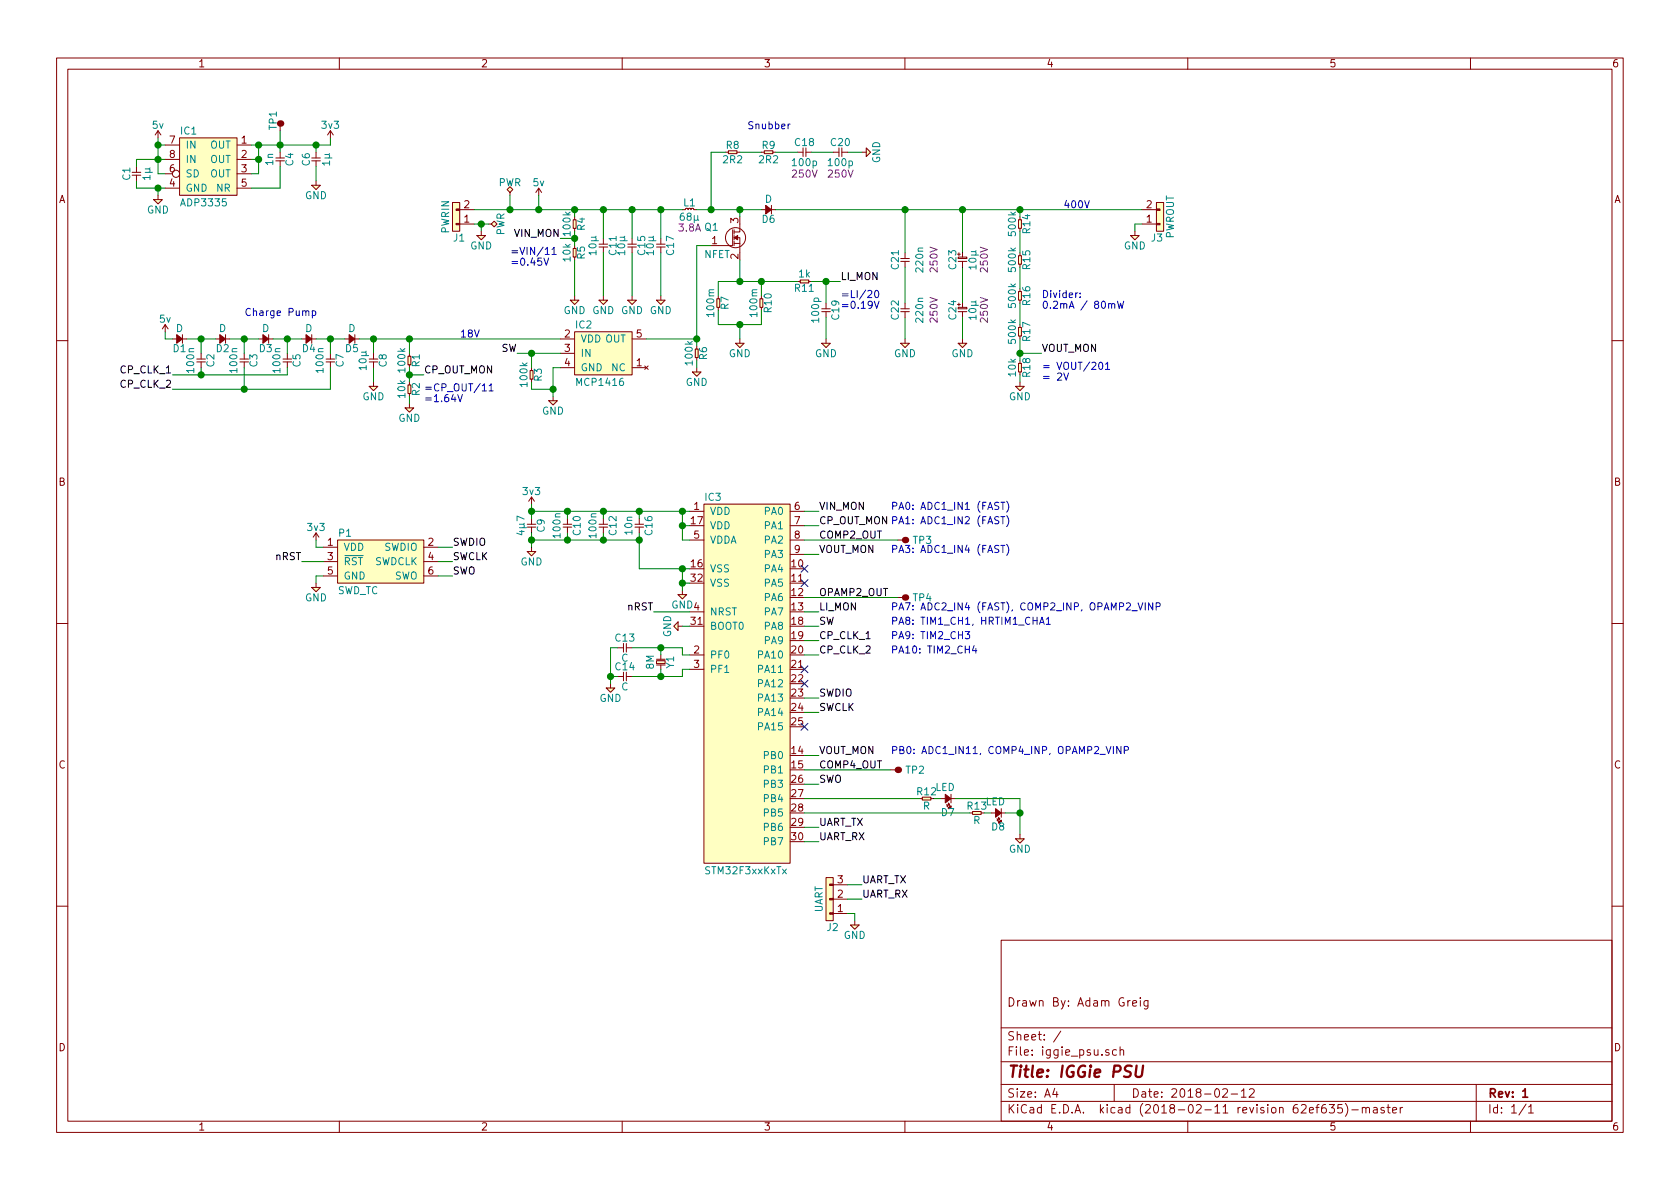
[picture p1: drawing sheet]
EESchema Schematic File Version 4
EELAYER 26 0
EELAYER END
$Descr A4 11693 8268
encoding utf-8
Sheet 1 1
Title "IGGie PSU"
Date "2018-02-12"
Rev "1"
Comp ""
Comment1 "Drawn By: Adam Greig"
Comment2 ""
Comment3 ""
Comment4 ""
$EndDescr
$Comp
L agg:STM32F3xxKxTx IC3
U 1 1
P 5200 4750
F 0 "IC3" H 4900 6050 50  0000 L CNN
F 1 "STM32F3xxKxTx" H 4900 3450 50  0000 L CNN
F 2 "agg:LQFP-32" H 4900 3350 50  0001 L CNN
F 3 "http://www.st.com/resource/en/datasheet/stm32f334k8.pdf" H 4900 3250 50  0001 L CNN
F 4 "2469571" H 4900 3150 50  0001 L CNN "Farnell"
	1    5200 4750
	1    0    0    -1  
$EndComp
$Comp
L agg:L L1
U 1 1
P 4750 1450
F 0 "L1" H 4800 1500 50  0000 C CNN
F 1 "68µ" H 4800 1400 50  0000 C CNN
F 2 "agg:MSS1210" H 4750 1450 50  0001 C CNN
F 3 "" H 4750 1450 50  0001 C CNN
F 4 "2288336" H 4750 1450 50  0001 C CNN "Farnell"
F 5 "3.8A" H 4800 1325 50  0000 C CNN "Current"
	1    4750 1450
	1    0    0    -1  
$EndComp
$Comp
L agg:NFET Q1
U 1 1
P 5150 1600
F 0 "Q1" H 4900 1630 50  0000 L CNN
F 1 "NFET" H 4900 1440 50  0000 L CNN
F 2 "" H 5150 1600 50  0001 C CNN
F 3 "" H 5150 1600 50  0001 C CNN
F 4 "2841642" H 5150 1600 50  0001 C CNN "Farnell"
	1    5150 1600
	1    0    0    -1  
$EndComp
$Comp
L agg:R R4
U 1 1
P 4000 1500
F 0 "R4" H 4050 1550 50  0000 C CNN
F 1 "100k" H 4050 1450 50  0000 C CNN
F 2 "agg:0603" H 4000 1500 50  0001 C CNN
F 3 "" H 4000 1500 50  0001 C CNN
	1    4000 1500
	0    1    1    0   
$EndComp
$Comp
L agg:R R5
U 1 1
P 4000 1700
F 0 "R5" H 4050 1750 50  0000 C CNN
F 1 "10k" H 4050 1650 50  0000 C CNN
F 2 "agg:0603" H 4000 1700 50  0001 C CNN
F 3 "" H 4000 1700 50  0001 C CNN
	1    4000 1700
	0    1    1    0   
$EndComp
$Comp
L agg:R R10
U 1 1
P 5300 2050
F 0 "R10" H 5350 2100 50  0000 C CNN
F 1 "100m" H 5350 2000 50  0000 C CNN
F 2 "agg:1210" H 5300 2050 50  0001 C CNN
F 3 "" H 5300 2050 50  0001 C CNN
	1    5300 2050
	0    1    1    0   
$EndComp
$Comp
L agg:D D6
U 1 1
P 5400 1450
F 0 "D6" H 5450 1520 50  0000 C CNN
F 1 "D" H 5450 1380 50  0000 C CNN
F 2 "agg:DO-214AA-SMB" H 5400 1450 50  0001 C CNN
F 3 "" H 5400 1450 50  0001 C CNN
F 4 "2675075" H 5400 1450 50  0001 C CNN "Farnell"
	1    5400 1450
	-1   0    0    1   
$EndComp
$Comp
L agg:R R14
U 1 1
P 7100 1500
F 0 "R14" H 7150 1550 50  0000 C CNN
F 1 "500k" H 7150 1450 50  0000 C CNN
F 2 "" H 7100 1500 50  0001 C CNN
F 3 "" H 7100 1500 50  0001 C CNN
	1    7100 1500
	0    1    1    0   
$EndComp
$Comp
L agg:R R18
U 1 1
P 7100 2500
F 0 "R18" H 7150 2550 50  0000 C CNN
F 1 "10k" H 7150 2450 50  0000 C CNN
F 2 "" H 7100 2500 50  0001 C CNN
F 3 "" H 7100 2500 50  0001 C CNN
	1    7100 2500
	0    1    1    0   
$EndComp
Wire Wire Line
	4850 1450 4950 1450
Wire Wire Line
	5150 1500 5150 1450
Connection ~ 5150 1450
Wire Wire Line
	5150 1450 5300 1450
$Comp
L agg:GND #PWR023
U 1 1
P 5150 2350
F 0 "#PWR023" H 5020 2390 50  0001 L CNN
F 1 "GND" H 5150 2250 50  0000 C CNN
F 2 "" H 5150 2350 50  0001 C CNN
F 3 "" H 5150 2350 50  0001 C CNN
	1    5150 2350
	1    0    0    -1  
$EndComp
Wire Wire Line
	5150 2350 5150 2250
Wire Wire Line
	7100 1450 7100 1500
$Comp
L agg:GND #PWR029
U 1 1
P 7100 2650
F 0 "#PWR029" H 6970 2690 50  0001 L CNN
F 1 "GND" H 7100 2550 50  0000 C CNN
F 2 "" H 7100 2650 50  0001 C CNN
F 3 "" H 7100 2650 50  0001 C CNN
	1    7100 2650
	1    0    0    -1  
$EndComp
Wire Wire Line
	7100 2600 7100 2650
Wire Wire Line
	4000 1500 4000 1450
Wire Wire Line
	4000 1600 4000 1650
$Comp
L agg:GND #PWR015
U 1 1
P 4000 2050
F 0 "#PWR015" H 3870 2090 50  0001 L CNN
F 1 "GND" H 4000 1950 50  0000 C CNN
F 2 "" H 4000 2050 50  0001 C CNN
F 3 "" H 4000 2050 50  0001 C CNN
	1    4000 2050
	1    0    0    -1  
$EndComp
Wire Wire Line
	4000 2050 4000 1800
Wire Wire Line
	4000 1650 3900 1650
Connection ~ 4000 1650
Wire Wire Line
	4000 1650 4000 1700
Text Label 3900 1650 2    50   ~ 0
VIN_MON
Wire Wire Line
	4950 1700 4850 1700
Wire Wire Line
	4850 1700 4850 2350
Text Label 3600 2450 2    50   ~ 0
SW
Wire Wire Line
	7100 2450 7250 2450
Wire Wire Line
	7100 2450 7100 2500
Text Label 7250 2450 0    50   ~ 0
VOUT_MON
Wire Wire Line
	4750 3750 4800 3750
Wire Wire Line
	4800 3650 4750 3650
Connection ~ 4750 3650
Wire Wire Line
	4750 3650 4750 3750
Wire Wire Line
	4750 3550 4800 3550
Wire Wire Line
	4750 3550 4750 3650
$Comp
L agg:C C16
U 1 1
P 4450 3600
F 0 "C16" H 4500 3670 50  0000 C CNN
F 1 "10n" H 4500 3530 50  0000 C CNN
F 2 "agg:0603" H 4450 3600 50  0001 C CNN
F 3 "" H 4450 3600 50  0001 C CNN
	1    4450 3600
	0    1    1    0   
$EndComp
$Comp
L agg:C C12
U 1 1
P 4200 3600
F 0 "C12" H 4250 3670 50  0000 C CNN
F 1 "100n" H 4250 3530 50  0000 C CNN
F 2 "agg:0603" H 4200 3600 50  0001 C CNN
F 3 "" H 4200 3600 50  0001 C CNN
	1    4200 3600
	0    1    1    0   
$EndComp
$Comp
L agg:C C10
U 1 1
P 3950 3600
F 0 "C10" H 4000 3670 50  0000 C CNN
F 1 "100n" H 4000 3530 50  0000 C CNN
F 2 "agg:0603" H 3950 3600 50  0001 C CNN
F 3 "" H 3950 3600 50  0001 C CNN
	1    3950 3600
	0    1    1    0   
$EndComp
$Comp
L agg:C C9
U 1 1
P 3700 3600
F 0 "C9" H 3750 3670 50  0000 C CNN
F 1 "4µ7" H 3750 3530 50  0000 C CNN
F 2 "agg:0603" H 3700 3600 50  0001 C CNN
F 3 "" H 3700 3600 50  0001 C CNN
	1    3700 3600
	0    1    1    0   
$EndComp
$Comp
L agg:3v3 #PWR011
U 1 1
P 3700 3500
F 0 "#PWR011" H 3700 3610 50  0001 L CNN
F 1 "3v3" H 3700 3590 50  0000 C CNN
F 2 "" H 3700 3500 50  0001 C CNN
F 3 "" H 3700 3500 50  0001 C CNN
	1    3700 3500
	1    0    0    -1  
$EndComp
$Comp
L agg:GND #PWR020
U 1 1
P 4750 4100
F 0 "#PWR020" H 4620 4140 50  0001 L CNN
F 1 "GND" H 4750 4000 50  0000 C CNN
F 2 "" H 4750 4100 50  0001 C CNN
F 3 "" H 4750 4100 50  0001 C CNN
	1    4750 4100
	1    0    0    -1  
$EndComp
Wire Wire Line
	4800 3950 4750 3950
Wire Wire Line
	4750 3950 4750 4050
Wire Wire Line
	4800 4050 4750 4050
Connection ~ 4750 4050
Wire Wire Line
	4750 4050 4750 4100
$Comp
L agg:GND #PWR012
U 1 1
P 3700 3800
F 0 "#PWR012" H 3570 3840 50  0001 L CNN
F 1 "GND" H 3700 3700 50  0000 C CNN
F 2 "" H 3700 3800 50  0001 C CNN
F 3 "" H 3700 3800 50  0001 C CNN
	1    3700 3800
	1    0    0    -1  
$EndComp
Wire Wire Line
	3700 3500 3700 3550
Wire Wire Line
	3700 3550 3950 3550
Wire Wire Line
	4450 3550 4450 3600
Connection ~ 3700 3550
Wire Wire Line
	3700 3550 3700 3600
Wire Wire Line
	4200 3600 4200 3550
Connection ~ 4200 3550
Wire Wire Line
	4200 3550 4450 3550
Wire Wire Line
	3950 3600 3950 3550
Connection ~ 3950 3550
Wire Wire Line
	3950 3550 4200 3550
Wire Wire Line
	3700 3700 3700 3750
Wire Wire Line
	3700 3750 3950 3750
Wire Wire Line
	4450 3750 4450 3700
Connection ~ 3700 3750
Wire Wire Line
	3700 3750 3700 3800
Wire Wire Line
	4200 3700 4200 3750
Connection ~ 4200 3750
Wire Wire Line
	4200 3750 4450 3750
Wire Wire Line
	3950 3700 3950 3750
Connection ~ 3950 3750
Wire Wire Line
	3950 3750 4200 3750
Wire Wire Line
	4750 3550 4450 3550
Connection ~ 4750 3550
Connection ~ 4450 3550
Wire Wire Line
	4750 3950 4450 3950
Wire Wire Line
	4450 3950 4450 3750
Connection ~ 4750 3950
Connection ~ 4450 3750
$Comp
L agg:SWD_TC P1
U 1 1
P 2650 3900
F 0 "P1" H 2350 4100 50  0000 L CNN
F 1 "SWD_TC" H 2350 3700 50  0000 L CNN
F 2 "agg:TC2030-NL" H 2350 3600 50  0001 L CNN
F 3 "" H 2250 4000 50  0001 C CNN
	1    2650 3900
	1    0    0    -1  
$EndComp
$Comp
L agg:3v3 #PWR05
U 1 1
P 2200 3750
F 0 "#PWR05" H 2200 3860 50  0001 L CNN
F 1 "3v3" H 2200 3840 50  0000 C CNN
F 2 "" H 2200 3750 50  0001 C CNN
F 3 "" H 2200 3750 50  0001 C CNN
	1    2200 3750
	1    0    0    -1  
$EndComp
Wire Wire Line
	2200 3750 2200 3800
Wire Wire Line
	2200 3800 2250 3800
Wire Wire Line
	2250 3900 2100 3900
Text Label 2100 3900 2    50   ~ 0
nRST
$Comp
L agg:GND #PWR06
U 1 1
P 2200 4050
F 0 "#PWR06" H 2070 4090 50  0001 L CNN
F 1 "GND" H 2200 3950 50  0000 C CNN
F 2 "" H 2200 4050 50  0001 C CNN
F 3 "" H 2200 4050 50  0001 C CNN
	1    2200 4050
	1    0    0    -1  
$EndComp
Wire Wire Line
	2250 4000 2200 4000
Wire Wire Line
	2200 4000 2200 4050
Text Label 4550 4250 2    50   ~ 0
nRST
Wire Wire Line
	4550 4250 4800 4250
Wire Wire Line
	3050 3800 3150 3800
Text Label 3150 3800 0    50   ~ 0
SWDIO
Wire Wire Line
	3050 3900 3150 3900
Text Label 3150 3900 0    50   ~ 0
SWCLK
Text Label 5700 4950 0    50   ~ 0
SWCLK
Text Label 5700 4850 0    50   ~ 0
SWDIO
Text Label 5700 5450 0    50   ~ 0
SWO
Text Label 3150 4000 0    50   ~ 0
SWO
Wire Wire Line
	3050 4000 3150 4000
Wire Wire Line
	5700 5450 5600 5450
Wire Wire Line
	5600 4950 5700 4950
Wire Wire Line
	5700 4850 5600 4850
$Comp
L agg:XTAL Y1
U 1 1
P 4600 4550
F 0 "Y1" H 4650 4620 50  0000 C CNN
F 1 "8M" H 4650 4480 50  0000 C CNN
F 2 "" H 4600 4550 50  0001 C CNN
F 3 "" H 4600 4550 50  0001 C CNN
	1    4600 4550
	0    1    1    0   
$EndComp
$Comp
L agg:C C13
U 1 1
P 4300 4500
F 0 "C13" H 4350 4570 50  0000 C CNN
F 1 "C" H 4350 4430 50  0000 C CNN
F 2 "" H 4300 4500 50  0001 C CNN
F 3 "" H 4300 4500 50  0001 C CNN
	1    4300 4500
	1    0    0    -1  
$EndComp
$Comp
L agg:C C14
U 1 1
P 4300 4700
F 0 "C14" H 4350 4770 50  0000 C CNN
F 1 "C" H 4350 4630 50  0000 C CNN
F 2 "" H 4300 4700 50  0001 C CNN
F 3 "" H 4300 4700 50  0001 C CNN
	1    4300 4700
	1    0    0    -1  
$EndComp
Wire Wire Line
	4400 4500 4600 4500
Wire Wire Line
	4750 4500 4750 4550
Wire Wire Line
	4750 4550 4800 4550
Wire Wire Line
	4600 4550 4600 4500
Connection ~ 4600 4500
Wire Wire Line
	4600 4500 4750 4500
Wire Wire Line
	4800 4650 4750 4650
Wire Wire Line
	4750 4650 4750 4700
Wire Wire Line
	4750 4700 4600 4700
Wire Wire Line
	4600 4650 4600 4700
Connection ~ 4600 4700
Wire Wire Line
	4600 4700 4400 4700
$Comp
L agg:GND #PWR017
U 1 1
P 4250 4750
F 0 "#PWR017" H 4120 4790 50  0001 L CNN
F 1 "GND" H 4250 4650 50  0000 C CNN
F 2 "" H 4250 4750 50  0001 C CNN
F 3 "" H 4250 4750 50  0001 C CNN
	1    4250 4750
	1    0    0    -1  
$EndComp
Wire Wire Line
	4300 4500 4250 4500
Wire Wire Line
	4250 4500 4250 4700
Wire Wire Line
	4300 4700 4250 4700
Connection ~ 4250 4700
Wire Wire Line
	4250 4700 4250 4750
$Comp
L agg:CONN_01x02 J1
U 1 1
P 3200 1550
F 0 "J1" H 3150 1650 50  0000 L CNN
F 1 "PWRIN" V 3100 1500 50  0000 C CNN
F 2 "" H 3200 1550 50  0001 C CNN
F 3 "" H 3200 1550 50  0001 C CNN
	1    3200 1550
	1    0    0    1   
$EndComp
$Comp
L agg:GND #PWR010
U 1 1
P 3350 1600
F 0 "#PWR010" H 3220 1640 50  0001 L CNN
F 1 "GND" H 3350 1500 50  0000 C CNN
F 2 "" H 3350 1600 50  0001 C CNN
F 3 "" H 3350 1600 50  0001 C CNN
	1    3350 1600
	1    0    0    -1  
$EndComp
Wire Wire Line
	3300 1550 3350 1550
Wire Wire Line
	3350 1550 3350 1600
$Comp
L agg:C C17
U 1 1
P 4600 1650
F 0 "C17" H 4650 1720 50  0000 C CNN
F 1 "10µ" H 4650 1580 50  0000 C CNN
F 2 "agg:0805" H 4600 1650 50  0001 C CNN
F 3 "" H 4600 1650 50  0001 C CNN
F 4 "2611941" H 4600 1650 50  0001 C CNN "Farnell"
	1    4600 1650
	0    1    1    0   
$EndComp
$Comp
L agg:GND #PWR019
U 1 1
P 4600 2050
F 0 "#PWR019" H 4470 2090 50  0001 L CNN
F 1 "GND" H 4600 1950 50  0000 C CNN
F 2 "" H 4600 2050 50  0001 C CNN
F 3 "" H 4600 2050 50  0001 C CNN
	1    4600 2050
	1    0    0    -1  
$EndComp
Connection ~ 4600 1450
Wire Wire Line
	4600 1450 4750 1450
$Comp
L agg:CONN_01x02 J3
U 1 1
P 8050 1550
F 0 "J3" H 8000 1650 50  0000 L CNN
F 1 "PWROUT" V 7950 1500 50  0000 C CNN
F 2 "" H 8050 1550 50  0001 C CNN
F 3 "" H 8050 1550 50  0001 C CNN
	1    8050 1550
	-1   0    0    1   
$EndComp
$Comp
L agg:GND #PWR031
U 1 1
P 7900 1600
F 0 "#PWR031" H 7770 1640 50  0001 L CNN
F 1 "GND" H 7900 1500 50  0000 C CNN
F 2 "" H 7900 1600 50  0001 C CNN
F 3 "" H 7900 1600 50  0001 C CNN
	1    7900 1600
	1    0    0    -1  
$EndComp
Wire Wire Line
	7950 1550 7900 1550
Wire Wire Line
	7900 1550 7900 1600
Text Label 5700 3550 0    50   ~ 0
VIN_MON
Text Label 5700 5250 0    50   ~ 0
VOUT_MON
Text Label 5850 1950 0    50   ~ 0
LI_MON
Text Label 5700 4250 0    50   ~ 0
LI_MON
Wire Wire Line
	5700 4250 5600 4250
Wire Wire Line
	5600 5250 5700 5250
Wire Wire Line
	5700 3550 5600 3550
Text Label 5700 4350 0    50   ~ 0
SW
Wire Wire Line
	5700 4350 5600 4350
$Comp
L agg:R R6
U 1 1
P 4850 2400
F 0 "R6" H 4900 2450 50  0000 C CNN
F 1 "100k" H 4900 2350 50  0000 C CNN
F 2 "" H 4850 2400 50  0001 C CNN
F 3 "" H 4850 2400 50  0001 C CNN
	1    4850 2400
	0    1    1    0   
$EndComp
$Comp
L agg:GND #PWR022
U 1 1
P 4850 2550
F 0 "#PWR022" H 4720 2590 50  0001 L CNN
F 1 "GND" H 4850 2450 50  0000 C CNN
F 2 "" H 4850 2550 50  0001 C CNN
F 3 "" H 4850 2550 50  0001 C CNN
	1    4850 2550
	1    0    0    -1  
$EndComp
Wire Wire Line
	4850 2550 4850 2500
Wire Wire Line
	4850 2400 4850 2350
Connection ~ 4850 2350
$Comp
L agg:R R15
U 1 1
P 7100 1750
F 0 "R15" H 7150 1800 50  0000 C CNN
F 1 "500k" H 7150 1700 50  0000 C CNN
F 2 "" H 7100 1750 50  0001 C CNN
F 3 "" H 7100 1750 50  0001 C CNN
	1    7100 1750
	0    1    1    0   
$EndComp
$Comp
L agg:R R16
U 1 1
P 7100 2000
F 0 "R16" H 7150 2050 50  0000 C CNN
F 1 "500k" H 7150 1950 50  0000 C CNN
F 2 "" H 7100 2000 50  0001 C CNN
F 3 "" H 7100 2000 50  0001 C CNN
	1    7100 2000
	0    1    1    0   
$EndComp
Connection ~ 7100 2450
Wire Wire Line
	7100 1600 7100 1750
Wire Wire Line
	7100 1850 7100 2000
$Comp
L agg:R R17
U 1 1
P 7100 2250
F 0 "R17" H 7150 2300 50  0000 C CNN
F 1 "500k" H 7150 2200 50  0000 C CNN
F 2 "" H 7100 2250 50  0001 C CNN
F 3 "" H 7100 2250 50  0001 C CNN
	1    7100 2250
	0    1    1    0   
$EndComp
Wire Wire Line
	7100 2100 7100 2250
Wire Wire Line
	7100 2350 7100 2450
$Comp
L agg:R R7
U 1 1
P 5000 2050
F 0 "R7" H 5050 2100 50  0000 C CNN
F 1 "100m" H 5050 2000 50  0000 C CNN
F 2 "agg:1210" H 5000 2050 50  0001 C CNN
F 3 "" H 5000 2050 50  0001 C CNN
	1    5000 2050
	0    1    1    0   
$EndComp
Wire Wire Line
	5150 1950 5000 1950
Wire Wire Line
	5150 1950 5300 1950
Connection ~ 5150 1950
Wire Wire Line
	5000 2150 5000 2250
Wire Wire Line
	5000 2250 5150 2250
Wire Wire Line
	5150 2250 5300 2250
Wire Wire Line
	5300 2250 5300 2150
Connection ~ 5150 2250
Wire Wire Line
	5000 1950 5000 2050
Wire Wire Line
	5300 1950 5300 2050
Wire Wire Line
	5150 1800 5150 1950
Connection ~ 5300 1950
Connection ~ 4000 1450
Wire Wire Line
	4000 1450 4200 1450
$Comp
L agg:C C15
U 1 1
P 4400 1650
F 0 "C15" H 4450 1720 50  0000 C CNN
F 1 "10µ" H 4450 1580 50  0000 C CNN
F 2 "agg:0805" H 4400 1650 50  0001 C CNN
F 3 "" H 4400 1650 50  0001 C CNN
F 4 "2611941" H 4400 1650 50  0001 C CNN "Farnell"
	1    4400 1650
	0    1    1    0   
$EndComp
$Comp
L agg:R R8
U 1 1
P 5050 1050
F 0 "R8" H 5100 1100 50  0000 C CNN
F 1 "2R2" H 5100 1000 50  0000 C CNN
F 2 "" H 5050 1050 50  0001 C CNN
F 3 "" H 5050 1050 50  0001 C CNN
	1    5050 1050
	1    0    0    -1  
$EndComp
$Comp
L agg:C C18
U 1 1
P 5550 1050
F 0 "C18" H 5600 1120 50  0000 C CNN
F 1 "100p" H 5600 980 50  0000 C CNN
F 2 "" H 5550 1050 50  0001 C CNN
F 3 "" H 5550 1050 50  0001 C CNN
F 4 "250V" H 5600 900 50  0000 C CNN "Voltage"
	1    5550 1050
	1    0    0    -1  
$EndComp
$Comp
L agg:GND #PWR026
U 1 1
P 6000 1050
F 0 "#PWR026" H 5870 1090 50  0001 L CNN
F 1 "GND" H 6000 950 50  0000 C CNN
F 2 "" H 6000 1050 50  0001 C CNN
F 3 "" H 6000 1050 50  0001 C CNN
	1    6000 1050
	0    -1   -1   0   
$EndComp
Wire Wire Line
	5050 1050 4950 1050
Connection ~ 4950 1450
Wire Wire Line
	4950 1450 5150 1450
Text Label 5700 4150 0    50   ~ 0
OPAMP2_OUT
$Comp
L agg:TESTPAD TP4
U 1 1
P 6250 4150
F 0 "TP4" H 6350 4150 50  0000 L CNN
F 1 "TESTPAD" H 6250 4075 50  0001 L CNN
F 2 "agg:TESTPAD" H 6250 4000 50  0001 L CNN
F 3 "" H 6250 4150 50  0001 C CNN
	1    6250 4150
	1    0    0    -1  
$EndComp
Wire Wire Line
	5600 5750 5700 5750
Wire Wire Line
	5600 5850 5700 5850
Text Label 5700 5750 0    50   ~ 0
UART_TX
Text Label 5700 5850 0    50   ~ 0
UART_RX
$Comp
L agg:CONN_01x03 J2
U 1 1
P 5800 6350
F 0 "J2" H 5750 6450 50  0000 L CNN
F 1 "UART" V 5700 6250 50  0000 C CNN
F 2 "" H 5800 6350 50  0001 C CNN
F 3 "" H 5800 6350 50  0001 C CNN
	1    5800 6350
	1    0    0    1   
$EndComp
$Comp
L agg:GND #PWR025
U 1 1
P 5950 6400
F 0 "#PWR025" H 5820 6440 50  0001 L CNN
F 1 "GND" H 5950 6300 50  0000 C CNN
F 2 "" H 5950 6400 50  0001 C CNN
F 3 "" H 5950 6400 50  0001 C CNN
	1    5950 6400
	-1   0    0    -1  
$EndComp
Wire Wire Line
	5950 6400 5950 6350
Wire Wire Line
	5950 6350 5900 6350
Text Label 6000 6150 0    50   ~ 0
UART_TX
Text Label 6000 6250 0    50   ~ 0
UART_RX
Wire Wire Line
	6000 6250 5900 6250
Wire Wire Line
	6000 6150 5900 6150
Text Notes 6200 5250 0    50   ~ 0
PB0: ADC1_IN11, COMP4_INP, OPAMP2_VINP
Text Notes 6200 4250 0    50   ~ 0
PA7: ADC2_IN4 (FAST), COMP2_INP, OPAMP2_VINP
Text Notes 6200 3550 0    50   ~ 0
PA0: ADC1_IN1 (FAST)
Text Notes 6200 4350 0    50   ~ 0
PA8: TIM1_CH1, HRTIM1_CHA1
Text Label 5700 3750 0    50   ~ 0
COMP2_OUT
$Comp
L agg:TESTPAD TP3
U 1 1
P 6250 3750
F 0 "TP3" H 6350 3750 50  0000 L CNN
F 1 "TESTPAD" H 6250 3675 50  0001 L CNN
F 2 "agg:TESTPAD" H 6250 3600 50  0001 L CNN
F 3 "" H 6250 3750 50  0001 C CNN
	1    6250 3750
	1    0    0    -1  
$EndComp
Text Label 5700 5350 0    50   ~ 0
COMP4_OUT
Wire Wire Line
	5600 5350 6200 5350
$Comp
L agg:TESTPAD TP2
U 1 1
P 6200 5350
F 0 "TP2" H 6300 5350 50  0000 L CNN
F 1 "TESTPAD" H 6200 5275 50  0001 L CNN
F 2 "agg:TESTPAD" H 6200 5200 50  0001 L CNN
F 3 "" H 6200 5350 50  0001 C CNN
	1    6200 5350
	1    0    0    -1  
$EndComp
Wire Wire Line
	5600 4150 6250 4150
Wire Wire Line
	5600 3750 6250 3750
NoConn ~ 5600 3950
NoConn ~ 5600 4050
NoConn ~ 5600 4650
NoConn ~ 5600 4750
NoConn ~ 5600 5050
$Comp
L agg:R R11
U 1 1
P 5650 1950
F 0 "R11" H 5700 2000 50  0000 C CNN
F 1 "1k" H 5700 1900 50  0000 C CNN
F 2 "agg:0603" H 5650 1950 50  0001 C CNN
F 3 "" H 5650 1950 50  0001 C CNN
	1    5650 1950
	-1   0    0    1   
$EndComp
$Comp
L agg:C C19
U 1 1
P 5750 2100
F 0 "C19" H 5800 2170 50  0000 C CNN
F 1 "100p" H 5800 2030 50  0000 C CNN
F 2 "agg:0603" H 5750 2100 50  0001 C CNN
F 3 "" H 5750 2100 50  0001 C CNN
	1    5750 2100
	0    1    1    0   
$EndComp
Wire Wire Line
	5850 1950 5750 1950
Wire Wire Line
	5750 2100 5750 1950
Connection ~ 5750 1950
Wire Wire Line
	5750 1950 5650 1950
$Comp
L agg:GND #PWR024
U 1 1
P 5750 2350
F 0 "#PWR024" H 5620 2390 50  0001 L CNN
F 1 "GND" H 5750 2250 50  0000 C CNN
F 2 "" H 5750 2350 50  0001 C CNN
F 3 "" H 5750 2350 50  0001 C CNN
	1    5750 2350
	1    0    0    -1  
$EndComp
Wire Wire Line
	5750 2350 5750 2200
Connection ~ 4400 1450
Wire Wire Line
	4400 1450 4600 1450
Wire Wire Line
	4400 1450 4400 1650
Wire Wire Line
	4600 1450 4600 1650
$Comp
L agg:GND #PWR018
U 1 1
P 4400 2050
F 0 "#PWR018" H 4270 2090 50  0001 L CNN
F 1 "GND" H 4400 1950 50  0000 C CNN
F 2 "" H 4400 2050 50  0001 C CNN
F 3 "" H 4400 2050 50  0001 C CNN
	1    4400 2050
	1    0    0    -1  
$EndComp
Wire Wire Line
	4400 1750 4400 2050
Wire Wire Line
	4600 1750 4600 2050
$Comp
L agg:GND #PWR027
U 1 1
P 6300 2350
F 0 "#PWR027" H 6170 2390 50  0001 L CNN
F 1 "GND" H 6300 2250 50  0000 C CNN
F 2 "" H 6300 2350 50  0001 C CNN
F 3 "" H 6300 2350 50  0001 C CNN
	1    6300 2350
	1    0    0    -1  
$EndComp
$Comp
L agg:ADP3335 IC1
U 1 1
P 1450 1100
F 0 "IC1" H 1250 1300 50  0000 L CNN
F 1 "ADP3335" H 1250 800 50  0000 L CNN
F 2 "agg:MSOP-8" H 1250 700 50  0001 L CNN
F 3 "" H 1850 700 50  0001 C CNN
F 4 "2067775" H 1250 600 50  0001 L CNN "Farnell"
	1    1450 1100
	1    0    0    -1  
$EndComp
$Comp
L agg:5v #PWR013
U 1 1
P 3750 1350
F 0 "#PWR013" H 3750 1460 50  0001 L CNN
F 1 "5v" H 3750 1440 50  0000 C CNN
F 2 "" H 3750 1350 50  0001 C CNN
F 3 "" H 3750 1350 50  0001 C CNN
	1    3750 1350
	1    0    0    -1  
$EndComp
Wire Wire Line
	3750 1350 3750 1450
Wire Wire Line
	3750 1450 4000 1450
$Comp
L agg:5v #PWR01
U 1 1
P 1100 950
F 0 "#PWR01" H 1100 1060 50  0001 L CNN
F 1 "5v" H 1100 1040 50  0000 C CNN
F 2 "" H 1100 950 50  0001 C CNN
F 3 "" H 1100 950 50  0001 C CNN
	1    1100 950 
	1    0    0    -1  
$EndComp
Wire Wire Line
	1100 950  1100 1000
Wire Wire Line
	1100 1000 1150 1000
Wire Wire Line
	1100 1000 1100 1100
Wire Wire Line
	1100 1200 1150 1200
Connection ~ 1100 1000
Wire Wire Line
	1150 1100 1100 1100
Connection ~ 1100 1100
Wire Wire Line
	1100 1100 1100 1200
$Comp
L agg:GND #PWR02
U 1 1
P 1100 1350
F 0 "#PWR02" H 970 1390 50  0001 L CNN
F 1 "GND" H 1100 1250 50  0000 C CNN
F 2 "" H 1100 1350 50  0001 C CNN
F 3 "" H 1100 1350 50  0001 C CNN
	1    1100 1350
	1    0    0    -1  
$EndComp
Wire Wire Line
	1100 1350 1100 1300
Wire Wire Line
	1100 1300 1150 1300
$Comp
L agg:C C4
U 1 1
P 1950 1050
F 0 "C4" H 2000 1120 50  0000 C CNN
F 1 "1n" H 2000 980 50  0000 C CNN
F 2 "agg:0603" H 1950 1050 50  0001 C CNN
F 3 "" H 1950 1050 50  0001 C CNN
	1    1950 1050
	0    1    1    0   
$EndComp
Wire Wire Line
	1750 1000 1800 1000
Wire Wire Line
	1750 1200 1800 1200
Wire Wire Line
	1800 1200 1800 1100
Connection ~ 1800 1000
Wire Wire Line
	1800 1000 1950 1000
Wire Wire Line
	1750 1100 1800 1100
Connection ~ 1800 1100
Wire Wire Line
	1800 1100 1800 1000
Wire Wire Line
	1950 1050 1950 1000
Connection ~ 1950 1000
Wire Wire Line
	1950 1000 2200 1000
$Comp
L agg:C C6
U 1 1
P 2200 1150
F 0 "C6" H 2250 1220 50  0000 C CNN
F 1 "1µ" H 2250 1080 50  0000 C CNN
F 2 "agg:0603" H 2200 1150 50  0001 C CNN
F 3 "" H 2200 1150 50  0001 C CNN
	1    2200 1150
	0    -1   -1   0   
$EndComp
Wire Wire Line
	1750 1300 1950 1300
Wire Wire Line
	1950 1150 1950 1300
$Comp
L agg:GND #PWR04
U 1 1
P 2200 1250
F 0 "#PWR04" H 2070 1290 50  0001 L CNN
F 1 "GND" H 2200 1150 50  0000 C CNN
F 2 "" H 2200 1250 50  0001 C CNN
F 3 "" H 2200 1250 50  0001 C CNN
	1    2200 1250
	1    0    0    -1  
$EndComp
Wire Wire Line
	2200 1250 2200 1150
Wire Wire Line
	2200 1000 2200 1050
Connection ~ 2200 1000
$Comp
L agg:3v3 #PWR07
U 1 1
P 2300 950
F 0 "#PWR07" H 2300 1060 50  0001 L CNN
F 1 "3v3" H 2300 1040 50  0000 C CNN
F 2 "" H 2300 950 50  0001 C CNN
F 3 "" H 2300 950 50  0001 C CNN
	1    2300 950 
	1    0    0    -1  
$EndComp
Wire Wire Line
	2300 950  2300 1000
Wire Wire Line
	2200 1000 2300 1000
$Comp
L agg:C C1
U 1 1
P 950 1250
F 0 "C1" H 1000 1320 50  0000 C CNN
F 1 "1µ" H 1000 1180 50  0000 C CNN
F 2 "agg:0603" H 950 1250 50  0001 C CNN
F 3 "" H 950 1250 50  0001 C CNN
	1    950  1250
	0    -1   -1   0   
$EndComp
Wire Wire Line
	950  1150 950  1100
Wire Wire Line
	950  1100 1100 1100
Wire Wire Line
	950  1250 950  1300
Wire Wire Line
	950  1300 1100 1300
Connection ~ 1100 1300
$Comp
L agg:TESTPAD TP1
U 1 1
P 1950 900
F 0 "TP1" H 1950 950 50  0000 L CNN
F 1 "TESTPAD" H 1950 825 50  0001 L CNN
F 2 "agg:TESTPAD" H 1950 750 50  0001 L CNN
F 3 "" H 1950 900 50  0001 C CNN
	1    1950 900 
	0    -1   -1   0   
$EndComp
Wire Wire Line
	1950 900  1950 1000
$Comp
L agg:D D1
U 1 1
P 1300 2350
F 0 "D1" H 1350 2420 50  0000 C CNN
F 1 "D" H 1350 2280 50  0000 C CNN
F 2 "" H 1300 2350 50  0001 C CNN
F 3 "" H 1300 2350 50  0001 C CNN
	1    1300 2350
	-1   0    0    1   
$EndComp
$Comp
L agg:C C2
U 1 1
P 1400 2450
F 0 "C2" H 1450 2520 50  0000 C CNN
F 1 "100n" H 1450 2380 50  0000 C CNN
F 2 "agg:0603" H 1400 2450 50  0001 C CNN
F 3 "" H 1400 2450 50  0001 C CNN
	1    1400 2450
	0    1    1    0   
$EndComp
$Comp
L agg:D D2
U 1 1
P 1600 2350
F 0 "D2" H 1650 2420 50  0000 C CNN
F 1 "D" H 1650 2280 50  0000 C CNN
F 2 "" H 1600 2350 50  0001 C CNN
F 3 "" H 1600 2350 50  0001 C CNN
	1    1600 2350
	-1   0    0    1   
$EndComp
$Comp
L agg:C C3
U 1 1
P 1700 2450
F 0 "C3" H 1750 2520 50  0000 C CNN
F 1 "100n" H 1750 2380 50  0000 C CNN
F 2 "agg:0603" H 1700 2450 50  0001 C CNN
F 3 "" H 1700 2450 50  0001 C CNN
	1    1700 2450
	0    1    1    0   
$EndComp
$Comp
L agg:5v #PWR03
U 1 1
P 1150 2300
F 0 "#PWR03" H 1150 2410 50  0001 L CNN
F 1 "5v" H 1150 2390 50  0000 C CNN
F 2 "" H 1150 2300 50  0001 C CNN
F 3 "" H 1150 2300 50  0001 C CNN
	1    1150 2300
	1    0    0    -1  
$EndComp
Wire Wire Line
	1150 2300 1150 2350
Wire Wire Line
	1150 2350 1200 2350
Wire Wire Line
	1300 2350 1400 2350
Wire Wire Line
	1600 2350 1700 2350
Wire Wire Line
	1700 2350 1700 2450
Wire Wire Line
	1400 2450 1400 2350
Connection ~ 1400 2350
Wire Wire Line
	1400 2350 1500 2350
Wire Wire Line
	1400 2600 1400 2550
Wire Wire Line
	1400 2600 1200 2600
Text Label 1200 2600 2    50   ~ 0
CP_CLK_1
Wire Wire Line
	1200 2700 1700 2700
Wire Wire Line
	1700 2700 1700 2550
Text Label 1200 2700 2    50   ~ 0
CP_CLK_2
$Comp
L agg:D D3
U 1 1
P 1900 2350
F 0 "D3" H 1950 2420 50  0000 C CNN
F 1 "D" H 1950 2280 50  0000 C CNN
F 2 "" H 1900 2350 50  0001 C CNN
F 3 "" H 1900 2350 50  0001 C CNN
	1    1900 2350
	-1   0    0    1   
$EndComp
Wire Wire Line
	1800 2350 1700 2350
Connection ~ 1700 2350
$Comp
L agg:C C5
U 1 1
P 2000 2450
F 0 "C5" H 2050 2520 50  0000 C CNN
F 1 "100n" H 2050 2380 50  0000 C CNN
F 2 "agg:0603" H 2000 2450 50  0001 C CNN
F 3 "" H 2000 2450 50  0001 C CNN
	1    2000 2450
	0    1    1    0   
$EndComp
Wire Wire Line
	1900 2350 2000 2350
Wire Wire Line
	2000 2350 2000 2450
Wire Wire Line
	1400 2600 2000 2600
Wire Wire Line
	2000 2600 2000 2550
Connection ~ 1400 2600
$Comp
L agg:D D4
U 1 1
P 2200 2350
F 0 "D4" H 2250 2420 50  0000 C CNN
F 1 "D" H 2250 2280 50  0000 C CNN
F 2 "" H 2200 2350 50  0001 C CNN
F 3 "" H 2200 2350 50  0001 C CNN
	1    2200 2350
	-1   0    0    1   
$EndComp
Wire Wire Line
	2100 2350 2000 2350
Connection ~ 2000 2350
$Comp
L agg:C C7
U 1 1
P 2300 2450
F 0 "C7" H 2350 2520 50  0000 C CNN
F 1 "100n" H 2350 2380 50  0000 C CNN
F 2 "agg:0603" H 2300 2450 50  0001 C CNN
F 3 "" H 2300 2450 50  0001 C CNN
	1    2300 2450
	0    1    1    0   
$EndComp
Wire Wire Line
	2200 2350 2300 2350
Wire Wire Line
	2300 2350 2300 2450
Wire Wire Line
	2300 2550 2300 2700
Wire Wire Line
	2300 2700 1700 2700
Connection ~ 1700 2700
$Comp
L agg:D D5
U 1 1
P 2500 2350
F 0 "D5" H 2550 2420 50  0000 C CNN
F 1 "D" H 2550 2280 50  0000 C CNN
F 2 "" H 2500 2350 50  0001 C CNN
F 3 "" H 2500 2350 50  0001 C CNN
	1    2500 2350
	-1   0    0    1   
$EndComp
Wire Wire Line
	2400 2350 2300 2350
Connection ~ 2300 2350
Wire Wire Line
	2500 2350 2600 2350
Wire Wire Line
	2600 2350 2600 2450
$Comp
L agg:GND #PWR08
U 1 1
P 2600 2650
F 0 "#PWR08" H 2470 2690 50  0001 L CNN
F 1 "GND" H 2600 2550 50  0000 C CNN
F 2 "" H 2600 2650 50  0001 C CNN
F 3 "" H 2600 2650 50  0001 C CNN
	1    2600 2650
	1    0    0    -1  
$EndComp
Wire Wire Line
	2600 2650 2600 2550
Wire Wire Line
	2600 2350 2850 2350
Connection ~ 2600 2350
Wire Wire Line
	5600 4450 5700 4450
Wire Wire Line
	5600 4550 5700 4550
Text Label 5700 4450 0    50   ~ 0
CP_CLK_1
Text Label 5700 4550 0    50   ~ 0
CP_CLK_2
Text Notes 6200 4450 0    50   ~ 0
PA9: TIM2_CH3
Text Notes 6200 4550 0    50   ~ 0
PA10: TIM2_CH4
$Comp
L agg:GND #PWR021
U 1 1
P 4750 4350
F 0 "#PWR021" H 4620 4390 50  0001 L CNN
F 1 "GND" H 4750 4250 50  0000 C CNN
F 2 "" H 4750 4350 50  0001 C CNN
F 3 "" H 4750 4350 50  0001 C CNN
	1    4750 4350
	0    1    1    0   
$EndComp
Wire Wire Line
	4750 4350 4800 4350
Text Notes 5200 900  0    50   ~ 0
Snubber
$Comp
L agg:R R1
U 1 1
P 2850 2450
F 0 "R1" H 2900 2500 50  0000 C CNN
F 1 "100k" H 2900 2400 50  0000 C CNN
F 2 "agg:0603" H 2850 2450 50  0001 C CNN
F 3 "" H 2850 2450 50  0001 C CNN
	1    2850 2450
	0    1    1    0   
$EndComp
$Comp
L agg:R R2
U 1 1
P 2850 2650
F 0 "R2" H 2900 2700 50  0000 C CNN
F 1 "10k" H 2900 2600 50  0000 C CNN
F 2 "" H 2850 2650 50  0001 C CNN
F 3 "" H 2850 2650 50  0001 C CNN
	1    2850 2650
	0    1    1    0   
$EndComp
$Comp
L agg:GND #PWR09
U 1 1
P 2850 2800
F 0 "#PWR09" H 2720 2840 50  0001 L CNN
F 1 "GND" H 2850 2700 50  0000 C CNN
F 2 "" H 2850 2800 50  0001 C CNN
F 3 "" H 2850 2800 50  0001 C CNN
	1    2850 2800
	1    0    0    -1  
$EndComp
Wire Wire Line
	2850 2800 2850 2750
Wire Wire Line
	2850 2650 2850 2600
Wire Wire Line
	2850 2450 2850 2350
Connection ~ 2850 2350
Wire Wire Line
	2850 2600 2950 2600
Connection ~ 2850 2600
Wire Wire Line
	2850 2600 2850 2550
Text Label 2950 2600 0    50   ~ 0
CP_OUT_MON
Text Label 5700 3650 0    50   ~ 0
CP_OUT_MON
Wire Wire Line
	5700 3650 5600 3650
Text Notes 6200 3650 0    50   ~ 0
PA1: ADC1_IN2 (FAST)
Text Label 5700 3850 0    50   ~ 0
VOUT_MON
Wire Wire Line
	5600 3850 5700 3850
Text Notes 6200 3850 0    50   ~ 0
PA3: ADC1_IN4 (FAST)
$Comp
L agg:LED D7
U 1 1
P 6650 5550
F 0 "D7" H 6650 5650 50  0000 L CNN
F 1 "LED" H 6650 5475 50  0000 L CNN
F 2 "" H 6650 5550 50  0001 C CNN
F 3 "" H 6650 5550 50  0001 C CNN
	1    6650 5550
	-1   0    0    1   
$EndComp
$Comp
L agg:R R12
U 1 1
P 6400 5550
F 0 "R12" H 6450 5600 50  0000 C CNN
F 1 "R" H 6450 5500 50  0000 C CNN
F 2 "" H 6400 5550 50  0001 C CNN
F 3 "" H 6400 5550 50  0001 C CNN
	1    6400 5550
	1    0    0    -1  
$EndComp
$Comp
L agg:LED D8
U 1 1
P 7000 5650
F 0 "D8" H 7000 5750 50  0000 L CNN
F 1 "LED" H 7000 5575 50  0000 L CNN
F 2 "" H 7000 5650 50  0001 C CNN
F 3 "" H 7000 5650 50  0001 C CNN
	1    7000 5650
	-1   0    0    1   
$EndComp
$Comp
L agg:R R13
U 1 1
P 6750 5650
F 0 "R13" H 6800 5700 50  0000 C CNN
F 1 "R" H 6800 5600 50  0000 C CNN
F 2 "" H 6750 5650 50  0001 C CNN
F 3 "" H 6750 5650 50  0001 C CNN
	1    6750 5650
	1    0    0    -1  
$EndComp
Wire Wire Line
	5600 5550 6400 5550
Wire Wire Line
	5600 5650 6750 5650
Wire Wire Line
	6500 5550 6550 5550
Wire Wire Line
	6650 5550 7100 5550
Wire Wire Line
	7100 5550 7100 5650
Wire Wire Line
	6850 5650 6900 5650
Wire Wire Line
	7000 5650 7100 5650
Connection ~ 7100 5650
Wire Wire Line
	7100 5650 7100 5800
$Comp
L agg:GND #PWR030
U 1 1
P 7100 5800
F 0 "#PWR030" H 6970 5840 50  0001 L CNN
F 1 "GND" H 7100 5700 50  0000 C CNN
F 2 "" H 7100 5800 50  0001 C CNN
F 3 "" H 7100 5800 50  0001 C CNN
	1    7100 5800
	1    0    0    -1  
$EndComp
Wire Wire Line
	5300 1950 5550 1950
Wire Wire Line
	3300 1450 3550 1450
Connection ~ 3750 1450
$Comp
L agg:PWR #FLG02
U 1 1
P 3550 1350
F 0 "#FLG02" H 3550 1510 50  0001 C CNN
F 1 "PWR" H 3550 1440 50  0000 C CNN
F 2 "" H 3550 1350 50  0001 C CNN
F 3 "" H 3550 1350 50  0001 C CNN
	1    3550 1350
	1    0    0    -1  
$EndComp
Wire Wire Line
	3550 1350 3550 1450
Connection ~ 3550 1450
Wire Wire Line
	3550 1450 3750 1450
$Comp
L agg:PWR #FLG01
U 1 1
P 3400 1550
F 0 "#FLG01" H 3400 1710 50  0001 C CNN
F 1 "PWR" H 3400 1640 50  0000 C CNN
F 2 "" H 3400 1550 50  0001 C CNN
F 3 "" H 3400 1550 50  0001 C CNN
	1    3400 1550
	0    1    1    0   
$EndComp
Wire Wire Line
	3400 1550 3350 1550
Connection ~ 3350 1550
$Comp
L agg:MCP1416 IC2
U 1 1
P 4200 2450
F 0 "IC2" H 4000 2650 50  0000 L CNN
F 1 "MCP1416" H 4000 2250 50  0000 L CNN
F 2 "agg:SOT-23-5" H 4000 2150 50  0001 L CNN
F 3 "http://ww1.microchip.com/downloads/en/DeviceDoc/20002092F.pdf" H 4000 2050 50  0001 L CNN
F 4 "1630421" H 4000 1950 50  0001 L CNN "Farnell"
	1    4200 2450
	1    0    0    -1  
$EndComp
Wire Wire Line
	3900 2450 3700 2450
$Comp
L agg:GND #PWR014
U 1 1
P 3850 2750
F 0 "#PWR014" H 3720 2790 50  0001 L CNN
F 1 "GND" H 3850 2650 50  0000 C CNN
F 2 "" H 3850 2750 50  0001 C CNN
F 3 "" H 3850 2750 50  0001 C CNN
	1    3850 2750
	1    0    0    -1  
$EndComp
Wire Wire Line
	3850 2750 3850 2700
Wire Wire Line
	3850 2550 3900 2550
Wire Wire Line
	4500 2350 4850 2350
$Comp
L agg:R R3
U 1 1
P 3700 2550
F 0 "R3" H 3750 2600 50  0000 C CNN
F 1 "100k" H 3750 2500 50  0000 C CNN
F 2 "" H 3700 2550 50  0001 C CNN
F 3 "" H 3700 2550 50  0001 C CNN
	1    3700 2550
	0    1    1    0   
$EndComp
Wire Wire Line
	3700 2550 3700 2450
Connection ~ 3700 2450
Wire Wire Line
	3700 2450 3600 2450
Wire Wire Line
	3700 2650 3700 2700
Wire Wire Line
	3700 2700 3850 2700
Connection ~ 3850 2700
Wire Wire Line
	3850 2700 3850 2550
Wire Wire Line
	2850 2350 3900 2350
Text Notes 1700 2200 0    50   ~ 0
Charge Pump
Text Notes 3200 2350 0    50   ~ 0
18V
Wire Wire Line
	7950 1450 7100 1450
Connection ~ 7100 1450
$Comp
L agg:C C11
U 1 1
P 4200 1650
F 0 "C11" H 4250 1720 50  0000 C CNN
F 1 "10µ" H 4250 1580 50  0000 C CNN
F 2 "agg:0805" H 4200 1650 50  0001 C CNN
F 3 "" H 4200 1650 50  0001 C CNN
F 4 "2611941" H 4200 1650 50  0001 C CNN "Farnell"
	1    4200 1650
	0    1    1    0   
$EndComp
Wire Wire Line
	4200 1650 4200 1450
Connection ~ 4200 1450
Wire Wire Line
	4200 1450 4400 1450
$Comp
L agg:GND #PWR016
U 1 1
P 4200 2050
F 0 "#PWR016" H 4070 2090 50  0001 L CNN
F 1 "GND" H 4200 1950 50  0000 C CNN
F 2 "" H 4200 2050 50  0001 C CNN
F 3 "" H 4200 2050 50  0001 C CNN
	1    4200 2050
	1    0    0    -1  
$EndComp
Wire Wire Line
	4200 2050 4200 1750
$Comp
L agg:C C8
U 1 1
P 2600 2450
F 0 "C8" H 2650 2520 50  0000 C CNN
F 1 "10µ" H 2650 2380 50  0000 C CNN
F 2 "agg:0805" H 2600 2450 50  0001 C CNN
F 3 "" H 2600 2450 50  0001 C CNN
F 4 "2611941" H 2600 2450 50  0001 C CNN "Farnell"
	1    2600 2450
	0    1    1    0   
$EndComp
Wire Wire Line
	5400 1450 6300 1450
$Comp
L agg:C C21
U 1 1
P 6300 1850
F 0 "C21" H 6350 1920 50  0000 C CNN
F 1 "220n" H 6350 1750 50  0000 C CNN
F 2 "agg:1206" H 6300 1850 50  0001 C CNN
F 3 "" H 6300 1850 50  0001 C CNN
F 4 "2526281" H 6300 1850 50  0001 C CNN "Farnell"
F 5 "250V" H 6350 1650 50  0000 C CNN "Voltage"
	1    6300 1850
	0    -1   -1   0   
$EndComp
Wire Wire Line
	6300 1850 6300 2100
$Comp
L agg:CP C24
U 1 1
P 6700 2200
F 0 "C24" H 6750 2270 50  0000 C CNN
F 1 "10µ" H 6750 2130 50  0000 C CNN
F 2 "" H 6700 2200 50  0001 C CNN
F 3 "" H 6700 2200 50  0001 C CNN
F 4 "2326345" H 6700 2200 50  0001 C CNN "Farnell"
F 5 "250V" H 6750 2050 50  0000 C CNN "Voltage"
	1    6700 2200
	0    -1   -1   0   
$EndComp
Wire Wire Line
	6700 1850 6700 2100
$Comp
L agg:GND #PWR028
U 1 1
P 6700 2350
F 0 "#PWR028" H 6570 2390 50  0001 L CNN
F 1 "GND" H 6700 2250 50  0000 C CNN
F 2 "" H 6700 2350 50  0001 C CNN
F 3 "" H 6700 2350 50  0001 C CNN
	1    6700 2350
	1    0    0    -1  
$EndComp
Wire Wire Line
	6700 2200 6700 2350
Wire Wire Line
	6700 1750 6700 1450
Connection ~ 6700 1450
Wire Wire Line
	6700 1450 7100 1450
Wire Wire Line
	6300 2200 6300 2350
Wire Wire Line
	6300 1450 6300 1750
$Comp
L agg:C C22
U 1 1
P 6300 2200
F 0 "C22" H 6350 2270 50  0000 C CNN
F 1 "220n" H 6350 2100 50  0000 C CNN
F 2 "agg:1206" H 6300 2200 50  0001 C CNN
F 3 "" H 6300 2200 50  0001 C CNN
F 4 "2526281" H 6300 2200 50  0001 C CNN "Farnell"
F 5 "250V" H 6350 2000 50  0000 C CNN "Voltage"
	1    6300 2200
	0    -1   -1   0   
$EndComp
$Comp
L agg:CP C23
U 1 1
P 6700 1850
F 0 "C23" H 6750 1920 50  0000 C CNN
F 1 "10µ" H 6750 1780 50  0000 C CNN
F 2 "" H 6700 1850 50  0001 C CNN
F 3 "" H 6700 1850 50  0001 C CNN
F 4 "2326345" H 6700 1850 50  0001 C CNN "Farnell"
F 5 "250V" H 6750 1700 50  0000 C CNN "Voltage"
	1    6700 1850
	0    -1   -1   0   
$EndComp
Wire Wire Line
	4950 1050 4950 1450
Wire Wire Line
	5150 1050 5300 1050
Wire Wire Line
	6000 1050 5900 1050
Wire Wire Line
	5800 1050 5650 1050
$Comp
L agg:C C20
U 1 1
P 5800 1050
F 0 "C20" H 5850 1120 50  0000 C CNN
F 1 "100p" H 5850 980 50  0000 C CNN
F 2 "" H 5800 1050 50  0001 C CNN
F 3 "" H 5800 1050 50  0001 C CNN
F 4 "250V" H 5850 900 50  0000 C CNN "Voltage"
	1    5800 1050
	1    0    0    -1  
$EndComp
$Comp
L agg:R R9
U 1 1
P 5300 1050
F 0 "R9" H 5350 1100 50  0000 C CNN
F 1 "2R2" H 5350 1000 50  0000 C CNN
F 2 "" H 5300 1050 50  0001 C CNN
F 3 "" H 5300 1050 50  0001 C CNN
	1    5300 1050
	1    0    0    -1  
$EndComp
Wire Wire Line
	5400 1050 5550 1050
Connection ~ 6300 1450
Wire Wire Line
	6300 1450 6700 1450
Text Notes 7250 2650 0    50   ~ 0
= VOUT/201\n= 2V
Text Notes 3550 1850 0    50   ~ 0
=VIN/11\n=0.45V
Text Notes 2950 2800 0    50   ~ 0
=CP_OUT/11\n=1.64V
Text Notes 5850 2150 0    50   ~ 0
=LI/20\n=0.19V
Text Notes 7250 2150 0    50   ~ 0
Divider:\n0.2mA / 80mW
Text Notes 7400 1450 0    50   ~ 0
400V
$EndSCHEMATC
